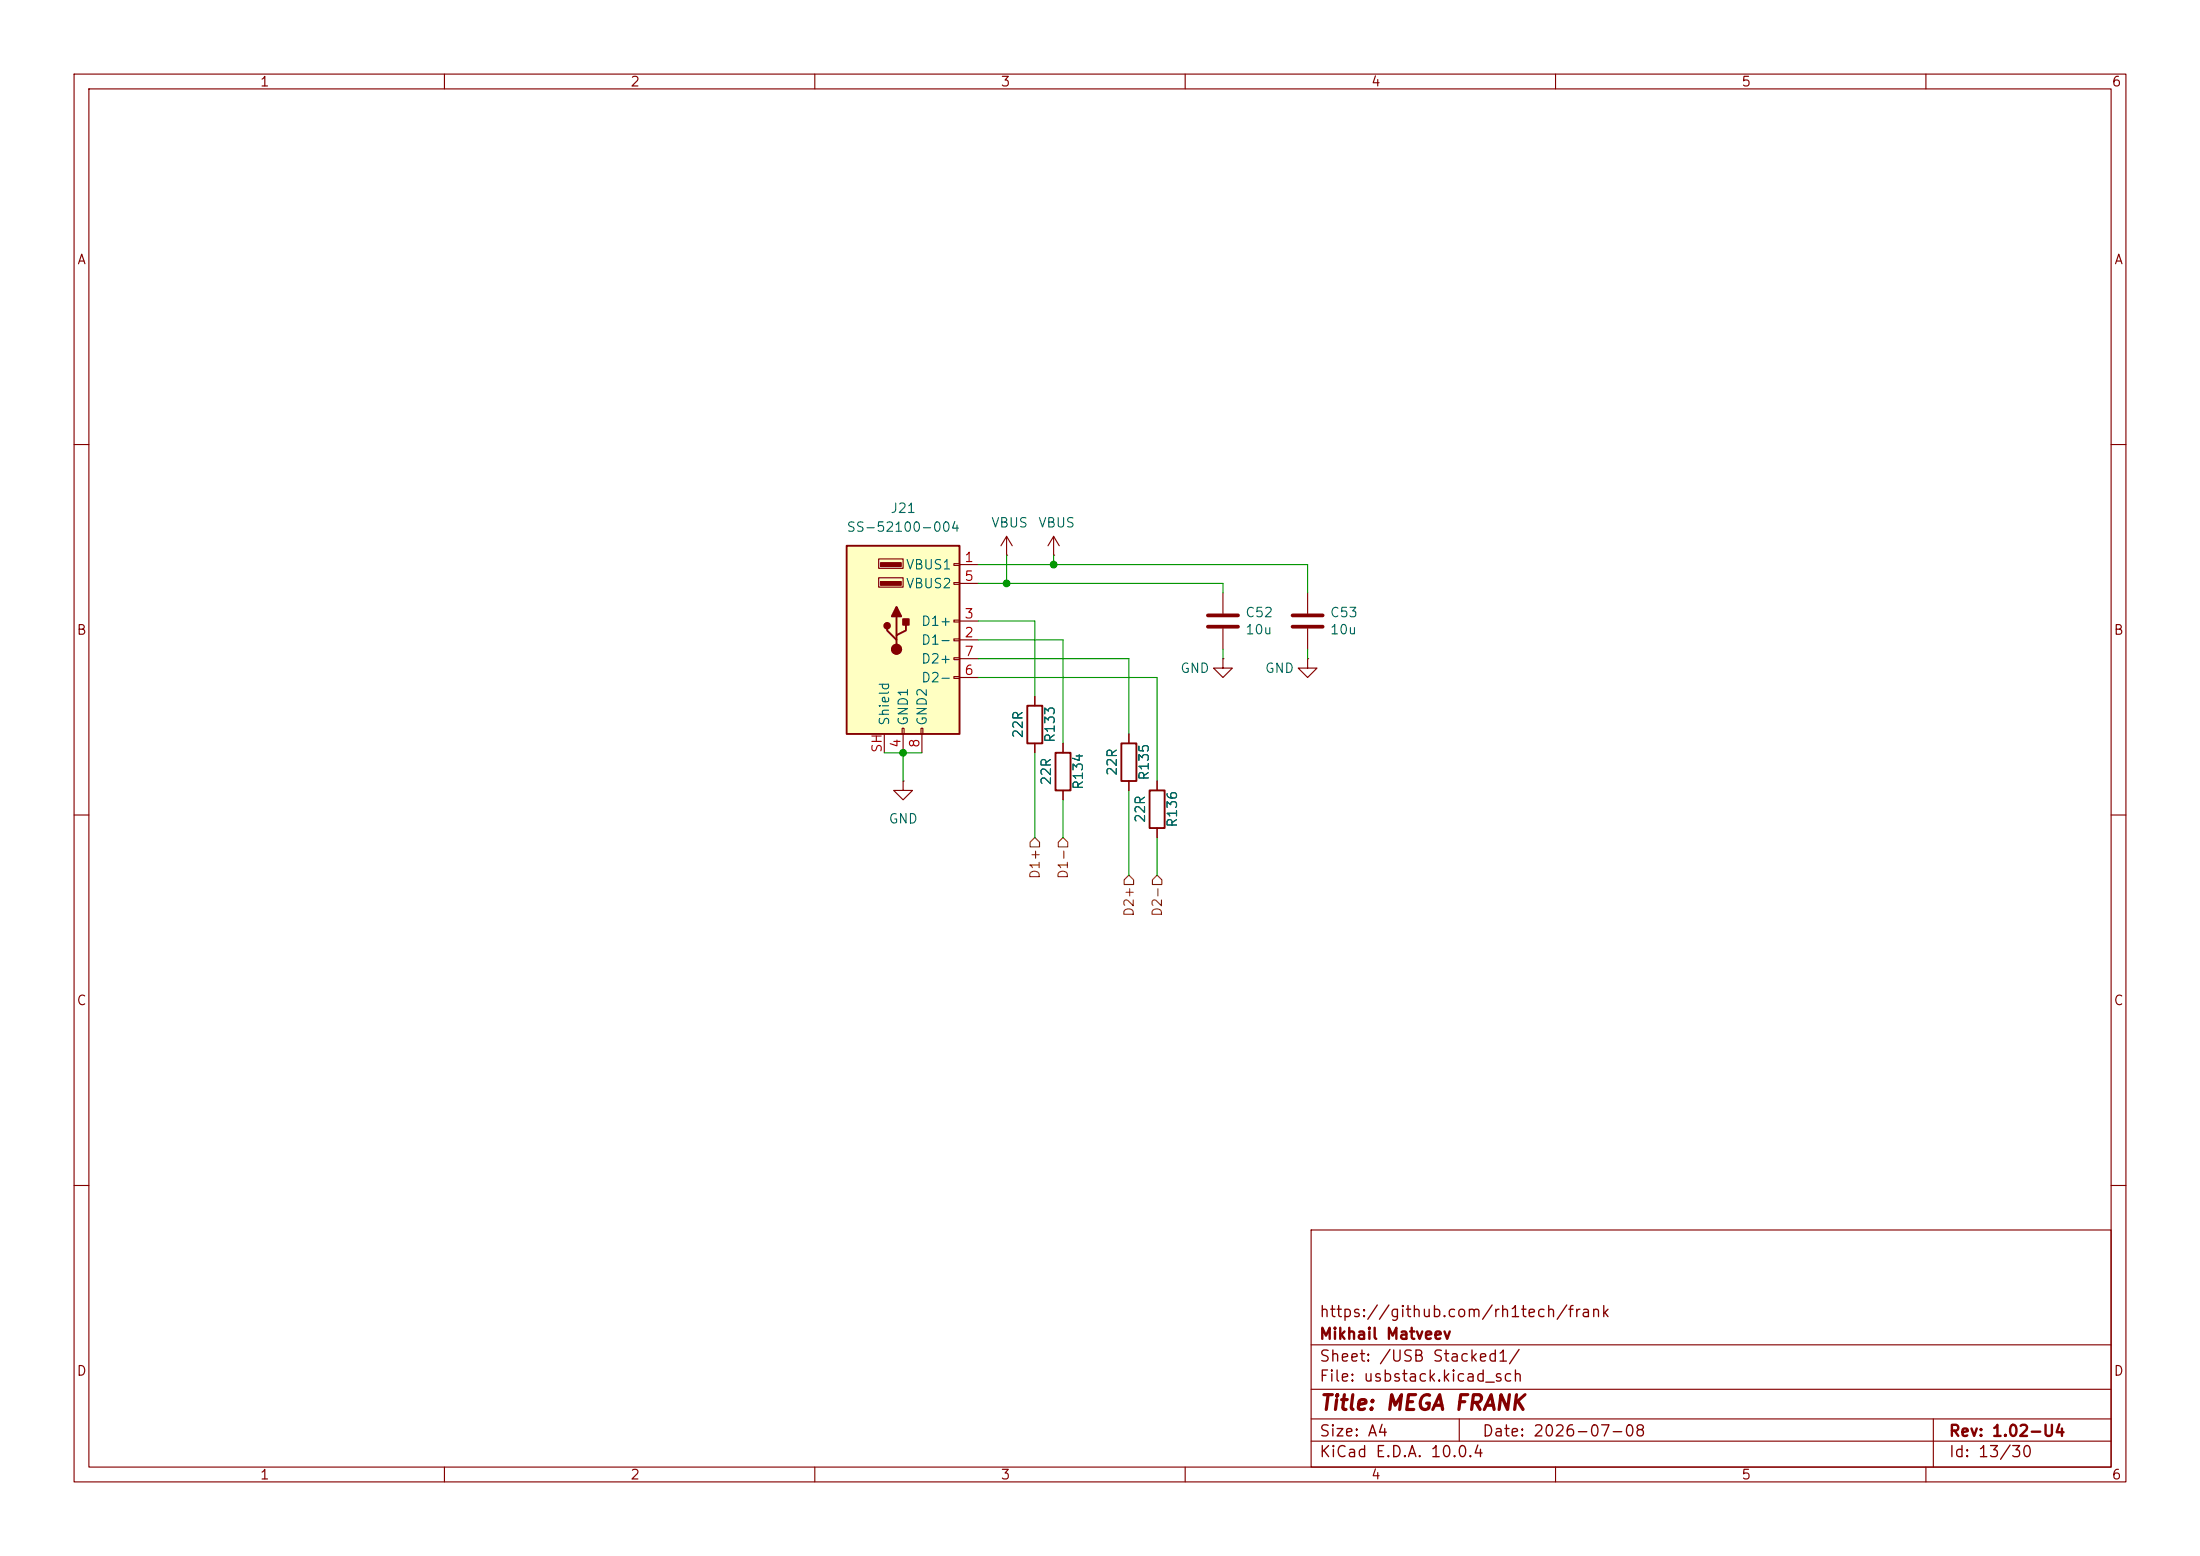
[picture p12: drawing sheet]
<svg xmlns="http://www.w3.org/2000/svg" width="297mm" height="210mm" viewBox="0 0 297 210" stroke-linecap="round" stroke-linejoin="round" font-family="sans-serif">
<g fill="none" stroke="#840000" stroke-width=".15">
<path d="M10 10h277v190h-277zM12 12h273v186h-273zM60 10v2M110 10v2M160 10v2M210 10v2M260 10v2M10 60h2M135.9 74.9h.1M135.9 72.4l-.8 1.3M135.9 72.4l.8 1.3M135.9 72.4v2.5"/>
<path d="M142.2 74.9h.1M142.2 72.4l-.7 1.3M142.2 72.4l.8 1.3M142.2 72.4v2.5M285 60h2M139.7 94v1.3M152.4 99.1v1.2M10 110h2M139.7 100.3v1.3M143.5 100.3v1.3M143.5 106.7v1.3M152.4 105.4v1.3"/>
<path d="M156.2 105.4v1.3M156.2 111.8v1.2M285 110h2M10 160h2M177 166h108v32h-108zM285 160h2M60 198v2M110 198v2M160 198v2M177 194.5h108M177 191.5h108M177 187.5h108"/>
<path d="M177 181.5h108M197 191.5v3M210 198v2M260 198v2M261 191.5v6.5"/>
</g>
<path d="M138.7 95.3h2v5h-2zM142.5 101.6h2v5.1h-2zM151.4 100.3h2v5.1h-2zM155.2 106.7h2v5.1h-2z" fill="none" stroke="#840000" stroke-width=".25"/>
<path d="M114.3 73.7h15.2v25.4h-15.2z" fill="#ffffc2"/>
<path d="M114.3 73.7h15.2v25.4h-15.2zM119.8 84.5v.6l1.2 1.3v.6M121 83.2v2.5M122.3 83.8v1.3l-1.3 .6v.7" fill="none" stroke="#840000" stroke-width=".25"/>
<g fill="#840000" stroke="#840000" stroke-width=".25">
<path d="M121 81.9l.7 1.3h-1.3z"/>
<path d="M121.9 83.6h.8v.7h-.8z"/>
<circle cx="119.8" cy="84.5" r=".38"/>
<circle cx="121" cy="87.6" r=".63"/>
</g>
<g fill="#840000" stroke="#840000" stroke-width=".15">
<path d="M118.9 75.9h2.8v.6h-2.8z"/>
<path d="M118.9 78.5h2.8v.5h-2.8z"/>
</g>
<g fill="none" stroke="#840000" stroke-width=".15">
<path d="M118.6 75.4h3.3v1.3h-3.3zM118.6 78h3.3v1.2h-3.3zM128.8 76.1h.7v.2h-.7zM128.8 78.6h.7v.3h-.7zM129.5 76.2h2.6M129.5 78.7h2.6M119.4 99.1v2.5M121.8 98.3h.2v.8h-.2zM121.9 99.1v2.5M124.3 98.3h.3v.8h-.3zM124.5 99.1v2.5M128.8 83.7h.7v.2h-.7z"/>
<path d="M128.8 86.2h.7v.3h-.7zM128.8 88.8h.7v.2h-.7zM128.8 91.3h.7v.3h-.7zM129.5 86.4h2.6M129.5 83.8h2.6M129.5 91.4h2.6M129.5 88.9h2.6M139.7 94v1.3M152.4 99.1v1.2M165.1 88.9v1.3h1.3l-1.3 1.2-1.3-1.2h1.3M165.1 88.9h.1M165.1 80v2.8"/>
<path d="M165.1 84.8v2.8M176.5 88.9v1.3h1.3l-1.3 1.2-1.2-1.2h1.2M176.5 88.9h.1M176.5 80v2.8M176.5 84.8v2.8M121.9 105.4v1.3h1.3l-1.3 1.3-1.3-1.3h1.3M121.9 105.4h.1M139.7 100.3v1.3M143.5 100.3v1.3M143.5 106.7v1.3M152.4 105.4v1.3M156.2 105.4v1.3"/>
<path d="M156.2 111.8v1.2"/>
</g>
<path d="M163.1 83.1h4M163.1 84.6h4M174.5 83.1h4.1M174.5 84.6h4.1" fill="none" stroke="#840000" stroke-width=".51"/>
<path d="M139.7 113l.6 .7v.6h-1.2v-.6zM143.5 113l.6 .7v.6h-1.2v-.6zM151.8 118.7l.6-.6 .6 .6v.7h-1.2zM156.2 118.1l.6 .6v.7h-1.2v-.7z" fill="none" stroke="#725600" stroke-width=".15"/>
<g fill="none" stroke="#009600" stroke-width=".15">
<path d="M132.1 78.7h33v1.3M132.1 76.2h44.4v3.8M135.9 74.9v3.8M142.2 74.9v1.3M132.1 83.8h7.6v10.2M132.1 88.9h20.3v10.2M132.1 86.4h11.4v13.9M132.1 91.4h24.1v14M165.1 87.6v1.3M176.5 87.6v1.3M119.4 101.6h5.1M121.9 101.6v3.8"/>
<path d="M139.7 101.6v11.4M143.5 108v5M152.4 106.7v11.4M156.2 113v5.1"/>
</g>
<g fill="#009600" stroke="#009600" stroke-width=".14">
<circle cx="142.2" cy="76.2" r=".46"/>
<circle cx="135.9" cy="78.7" r=".46"/>
<circle cx="121.9" cy="101.6" r=".46"/>
</g>
<text font-size="2" fill="#840000" x="178" y="190.8">Title: MEGA FRANK</text>
<g font-size="1.5" fill="#840000">
<text x="178" y="178.2">https://github.com/rh1tech/frank</text>
<text x="178" y="184.2">Sheet: /USB Stacked1/</text>
<text x="178" y="181.2">Mikhail Matveev</text>
<text x="178" y="186.9">File: usbstack.kicad_sch</text>
<text x="178" y="197.1">KiCad E.D.A. 10.0.4</text>
<text x="178" y="194.3">Size: A4</text>
<text x="200" y="194.3">Date: 2026-07-08</text>
<text x="263" y="194.3">Rev: 1.02-U4</text>
<text x="263" y="197.1">Id: 13/30</text>
</g>
<g font-size="1.3" fill="#840000">
<text x="35" y="12">1</text>
<text x="85" y="12">2</text>
<text x="135" y="12">3</text>
<text x="185" y="12">4</text>
<text x="235" y="12">5</text>
<text x="285" y="12">6</text>
<text x="10.3" y="36">A</text>
<text x="285.3" y="36">A</text>
<text x="10.3" y="86">B</text>
<text x="285.3" y="86">B</text>
<text x="10.3" y="136">C</text>
<text x="285.3" y="136">C</text>
<text x="10.3" y="186">D</text>
<text x="285.3" y="186">D</text>
<text x="35" y="200">1</text>
<text x="85" y="200">2</text>
<text x="135" y="200">3</text>
<text x="185" y="200">4</text>
<text x="235" y="200">5</text>
<text x="285" y="200">6</text>
</g>
<g font-size="1.3" fill="#006464">
<text x="120.1" y="69.6">J21</text>
<text x="133.7" y="71.5">VBUS</text>
<text x="140.1" y="71.5">VBUS</text>
<text x="114.2" y="72.1">SS-52100-004</text>
<text x="122.2" y="77.2">VBUS1</text>
<text x="122.2" y="79.7">VBUS2</text>
<text x="168" y="83.6">C52</text>
<text x="179.5" y="83.6">C53</text>
<text x="124.3" y="87.3">D1-</text>
<text x="124.3" y="84.8">D1+</text>
<text x="124.3" y="89.9">D2+</text>
<text x="168" y="85.9">10u</text>
<text x="179.5" y="85.9">10u</text>
<text x="124.3" y="92.4">D2-</text>
<text x="159.3" y="91.1">GND</text>
<text x="170.7" y="91.1">GND</text>
<text x="120.4" y="98" transform="rotate(-90 120.4 98)">Shield</text>
<text x="122.9" y="98" transform="rotate(-90 122.9 98)">GND1</text>
<text x="125.4" y="98" transform="rotate(-90 125.4 98)">GND2</text>
<text x="138.4" y="99.7" transform="rotate(-90 138.4 99.7)">22R</text>
<text x="142.7" y="100.3" transform="rotate(-90 142.7 100.3)">R133</text>
<text x="142.2" y="106.1" transform="rotate(-90 142.2 106.1)">22R</text>
<text x="146.5" y="106.7" transform="rotate(-90 146.5 106.7)">R134</text>
<text x="151.1" y="104.8" transform="rotate(-90 151.1 104.8)">22R</text>
<text x="155.4" y="105.4" transform="rotate(-90 155.4 105.4)">R135</text>
<text x="119.9" y="111.5">GND</text>
<text x="154.9" y="111.2" transform="rotate(-90 154.9 111.2)">22R</text>
<text x="159.2" y="111.8" transform="rotate(-90 159.2 111.8)">R136</text>
</g>
<g font-size="1.3" fill="#a90000">
<text x="130.1" y="76.2">1</text>
<text x="130.1" y="83.8">3</text>
<text x="130.1" y="78.7">5</text>
<text x="130.1" y="86.3">2</text>
<text x="130.1" y="88.9">7</text>
<text x="130.1" y="91.4">6</text>
<text x="119.4" y="101.7" transform="rotate(-90 119.4 101.7)">SH</text>
<text x="121.9" y="101" transform="rotate(-90 121.9 101)">4</text>
<text x="124.4" y="101" transform="rotate(-90 124.4 101)">8</text>
</g>
<g font-size="1.3" fill="#725600">
<text x="140.7" y="118.7" transform="rotate(-90 140.7 118.7)">D1+</text>
<text x="144.5" y="118.7" transform="rotate(-90 144.5 118.7)">D1-</text>
<text x="153.4" y="123.8" transform="rotate(-90 153.4 123.8)">D2+</text>
<text x="157.2" y="123.8" transform="rotate(-90 157.2 123.8)">D2-</text>
</g>
</svg>
